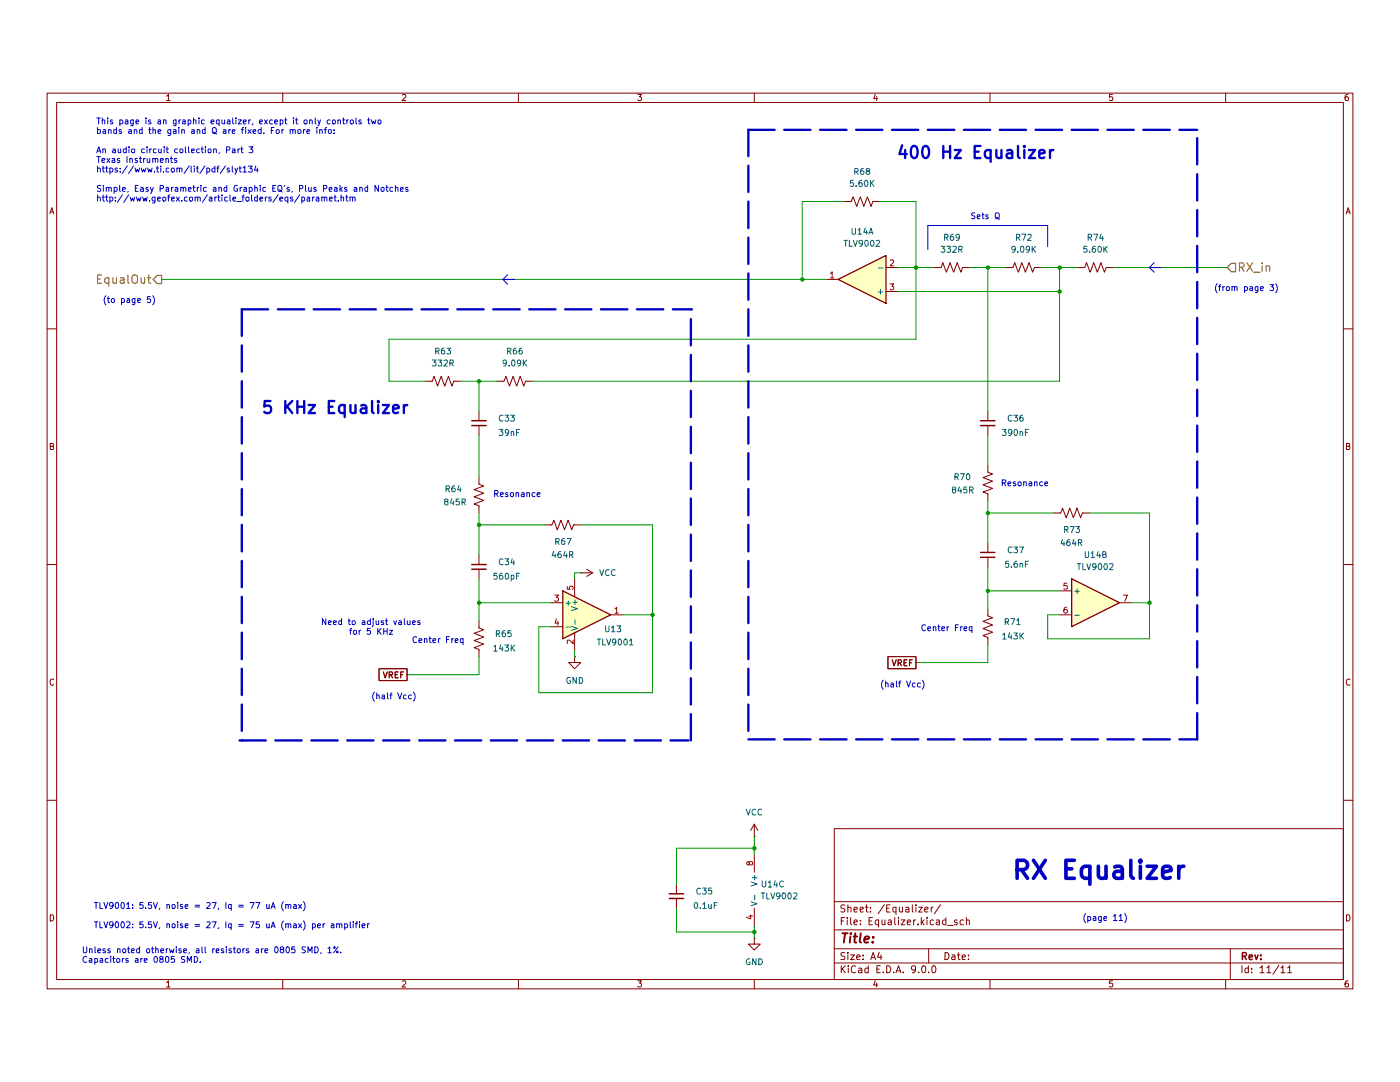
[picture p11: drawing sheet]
(kicad_sch
 (version 20250114)
 (generator "eeschema")
 (generator_version "9.0")
 (paper "A4")
 (lib_symbols
  (symbol "Amplifier_Operational:LM358"
   (pin_names
    (offset 0.127)) (exclude_from_sim no) (in_bom yes) (on_board yes)
   (property "Reference" "U" (at 0 5.08 0) (effects (font (size 1.27 1.27)) (justify left)))
   (property "Value" "LM358" (at 0 -5.08 0) (effects (font (size 1.27 1.27)) (justify left)))
   (property "Footprint" "" (at 0 0 0) (effects (font (size 1.27 1.27)) (hide yes)))
   (property "Datasheet" "http://www.ti.com/lit/ds/symlink/lm2904-n.pdf" (at 0 0 0) (effects (font (size 1.27 1.27)) (hide yes)))
   (property "Description" "Low-Power, Dual Operational Amplifiers, DIP-8/SOIC-8/TO-99-8" (at 0 0 0) (effects (font (size 1.27 1.27)) (hide yes)))
   (property "ki_locked" "" (at 0 0 0) (effects (font (size 1.27 1.27))))
   (symbol "LM358_1_1"
    (polyline (pts (xy -5.08 5.08) (xy 5.08 0) (xy -5.08 -5.08) (xy -5.08 5.08)) (stroke (width 0.254) (type default)) (fill (type background)))
    (pin input line (at -7.62 2.54 0) (length 2.54) (name "+" (effects (font (size 1.27 1.27)))) (number "3" (effects (font (size 1.27 1.27)))))
    (pin input line (at -7.62 -2.54 0) (length 2.54) (name "-" (effects (font (size 1.27 1.27)))) (number "2" (effects (font (size 1.27 1.27)))))
    (pin output line (at 7.62 0 180) (length 2.54) (name "~" (effects (font (size 1.27 1.27)))) (number "1" (effects (font (size 1.27 1.27))))))
   (symbol "LM358_2_1"
    (polyline (pts (xy -5.08 5.08) (xy 5.08 0) (xy -5.08 -5.08) (xy -5.08 5.08)) (stroke (width 0.254) (type default)) (fill (type background)))
    (pin input line (at -7.62 2.54 0) (length 2.54) (name "+" (effects (font (size 1.27 1.27)))) (number "5" (effects (font (size 1.27 1.27)))))
    (pin input line (at -7.62 -2.54 0) (length 2.54) (name "-" (effects (font (size 1.27 1.27)))) (number "6" (effects (font (size 1.27 1.27)))))
    (pin output line (at 7.62 0 180) (length 2.54) (name "~" (effects (font (size 1.27 1.27)))) (number "7" (effects (font (size 1.27 1.27))))))
   (symbol "LM358_3_1"
    (pin power_in line (at -2.54 7.62 270) (length 3.81) (name "V+" (effects (font (size 1.27 1.27)))) (number "8" (effects (font (size 1.27 1.27)))))
    (pin power_in line (at -2.54 -7.62 90) (length 3.81) (name "V-" (effects (font (size 1.27 1.27)))) (number "4" (effects (font (size 1.27 1.27))))))
   (embedded_fonts no))
  (symbol "Amplifier_Operational:TLV9001IDCK"
   (pin_names
    (offset 0.127)) (exclude_from_sim no) (in_bom yes) (on_board yes)
   (property "Reference" "U8" (at 8.128 -3.048 0) (effects (font (size 1.27 1.27))))
   (property "Value" "TLV9001IDBV" (at 8.636 -5.842 0) (effects (font (size 1.27 1.27))))
   (property "Footprint" "Package_TO_SOT_SMD:SOT-23-5_HandSoldering" (at 5.08 0 0) (effects (font (size 1.27 1.27)) (hide yes)))
   (property "Datasheet" "https://www.ti.com/lit/ds/symlink/tlv9001.pdf" (at 0 0 0) (effects (font (size 1.27 1.27)) (hide yes)))
   (property "Description" "Low-power, Rail-to-Rail, 1MHz Operational Amplifier, SOT-353" (at 0 0 0) (effects (font (size 1.27 1.27)) (hide yes)))
   (symbol "TLV9001IDCK_0_1"
    (polyline (pts (xy -2.54 5.08) (xy -2.54 -5.08) (xy 7.62 0) (xy -2.54 5.08)) (stroke (width 0.254) (type default)) (fill (type background))))
   (symbol "TLV9001IDCK_1_1"
    (pin input line (at -5.08 2.54 0) (length 2.54) (name "+" (effects (font (size 1.27 1.27)))) (number "3" (effects (font (size 1.27 1.27)))))
    (pin input line (at -5.08 -2.54 0) (length 2.54) (name "-" (effects (font (size 1.27 1.27)))) (number "4" (effects (font (size 1.27 1.27)))))
    (pin power_in line (at 0 7.62 270) (length 3.81) (name "V+" (effects (font (size 1.27 1.27)))) (number "5" (effects (font (size 1.27 1.27)))))
    (pin power_in line (at 0 -7.62 90) (length 3.81) (name "V-" (effects (font (size 1.27 1.27)))) (number "2" (effects (font (size 1.27 1.27)))))
    (pin output line (at 10.16 0 180) (length 2.54) (name "~" (effects (font (size 1.27 1.27)))) (number "1" (effects (font (size 1.27 1.27))))))
   (embedded_fonts no))
  (symbol "Device:C_Small"
   (pin_numbers (hide yes))
   (pin_names
    (offset 0.254) (hide yes)) (exclude_from_sim no) (in_bom yes) (on_board yes)
   (property "Reference" "C" (at 0.254 1.778 0) (effects (font (size 1.27 1.27)) (justify left)))
   (property "Value" "C_Small" (at 0.254 -2.032 0) (effects (font (size 1.27 1.27)) (justify left)))
   (property "Footprint" "" (at 0 0 0) (effects (font (size 1.27 1.27)) (hide yes)))
   (property "Datasheet" "~" (at 0 0 0) (effects (font (size 1.27 1.27)) (hide yes)))
   (property "Description" "Unpolarized capacitor, small symbol" (at 0 0 0) (effects (font (size 1.27 1.27)) (hide yes)))
   (symbol "C_Small_0_1"
    (polyline (pts (xy -1.524 0.508) (xy 1.524 0.508)) (stroke (width 0.3048) (type default)) (fill (type none)))
    (polyline (pts (xy -1.524 -0.508) (xy 1.524 -0.508)) (stroke (width 0.3302) (type default)) (fill (type none))))
   (symbol "C_Small_1_1"
    (pin passive line (at 0 2.54 270) (length 2.032) (name "~" (effects (font (size 1.27 1.27)))) (number "1" (effects (font (size 1.27 1.27)))))
    (pin passive line (at 0 -2.54 90) (length 2.032) (name "~" (effects (font (size 1.27 1.27)))) (number "2" (effects (font (size 1.27 1.27))))))
   (embedded_fonts no))
  (symbol "Device:R_US"
   (pin_numbers (hide yes))
   (pin_names
    (offset 0)) (exclude_from_sim no) (in_bom yes) (on_board yes)
   (property "Reference" "R" (at 2.54 0 90) (effects (font (size 1.27 1.27))))
   (property "Value" "R_US" (at -2.54 0 90) (effects (font (size 1.27 1.27))))
   (property "Footprint" "" (at 1.016 -0.254 90) (effects (font (size 1.27 1.27)) (hide yes)))
   (property "Datasheet" "~" (at 0 0 0) (effects (font (size 1.27 1.27)) (hide yes)))
   (property "Description" "Resistor, US symbol" (at 0 0 0) (effects (font (size 1.27 1.27)) (hide yes)))
   (symbol "R_US_0_1"
    (polyline (pts (xy 0 2.286) (xy 0 2.54)) (stroke (width 0) (type default)) (fill (type none)))
    (polyline (pts (xy 0 2.286) (xy 1.016 1.905) (xy 0 1.524) (xy -1.016 1.143) (xy 0 0.762)) (stroke (width 0) (type default)) (fill (type none)))
    (polyline (pts (xy 0 0.762) (xy 1.016 0.381) (xy 0 0) (xy -1.016 -0.381) (xy 0 -0.762)) (stroke (width 0) (type default)) (fill (type none)))
    (polyline (pts (xy 0 -0.762) (xy 1.016 -1.143) (xy 0 -1.524) (xy -1.016 -1.905) (xy 0 -2.286)) (stroke (width 0) (type default)) (fill (type none)))
    (polyline (pts (xy 0 -2.286) (xy 0 -2.54)) (stroke (width 0) (type default)) (fill (type none))))
   (symbol "R_US_1_1"
    (pin passive line (at 0 3.81 270) (length 1.27) (name "~" (effects (font (size 1.27 1.27)))) (number "1" (effects (font (size 1.27 1.27)))))
    (pin passive line (at 0 -3.81 90) (length 1.27) (name "~" (effects (font (size 1.27 1.27)))) (number "2" (effects (font (size 1.27 1.27))))))
   (embedded_fonts no))
  (symbol "GND_1"
   (power)
   (pin_numbers (hide yes))
   (pin_names
    (offset 0) (hide yes)) (exclude_from_sim no) (in_bom yes) (on_board yes)
   (property "Reference" "#PWR" (at 0 -6.35 0) (effects (font (size 1.27 1.27)) (hide yes)))
   (property "Value" "GND" (at 0 -3.81 0) (effects (font (size 1.27 1.27))))
   (property "Footprint" "" (at 0 0 0) (effects (font (size 1.27 1.27)) (hide yes)))
   (property "Datasheet" "" (at 0 0 0) (effects (font (size 1.27 1.27)) (hide yes)))
   (property "Description" "Power symbol creates a global label with name \"GND\" , ground" (at 0 0 0) (effects (font (size 1.27 1.27)) (hide yes)))
   (symbol "GND_1_0_1"
    (polyline (pts (xy 0 0) (xy 0 -1.27) (xy 1.27 -1.27) (xy 0 -2.54) (xy -1.27 -1.27) (xy 0 -1.27)) (stroke (width 0) (type default)) (fill (type none))))
   (symbol "GND_1_1_1"
    (pin power_in line (at 0 0 270) (length 0) (name "~" (effects (font (size 1.27 1.27)))) (number "1" (effects (font (size 1.27 1.27))))))
   (embedded_fonts no))
  (symbol "VCC_1"
   (power)
   (pin_numbers (hide yes))
   (pin_names
    (offset 0) (hide yes)) (exclude_from_sim no) (in_bom yes) (on_board yes)
   (property "Reference" "#PWR" (at 0 -3.81 0) (effects (font (size 1.27 1.27)) (hide yes)))
   (property "Value" "VCC" (at 0 3.556 0) (effects (font (size 1.27 1.27))))
   (property "Footprint" "" (at 0 0 0) (effects (font (size 1.27 1.27)) (hide yes)))
   (property "Datasheet" "" (at 0 0 0) (effects (font (size 1.27 1.27)) (hide yes)))
   (property "Description" "Power symbol creates a global label with name \"VCC\"" (at 0 0 0) (effects (font (size 1.27 1.27)) (hide yes)))
   (symbol "VCC_1_0_1"
    (polyline (pts (xy -0.762 1.27) (xy 0 2.54)) (stroke (width 0) (type default)) (fill (type none)))
    (polyline (pts (xy 0 2.54) (xy 0.762 1.27)) (stroke (width 0) (type default)) (fill (type none)))
    (polyline (pts (xy 0 0) (xy 0 2.54)) (stroke (width 0) (type default)) (fill (type none))))
   (symbol "VCC_1_1_1"
    (pin power_in line (at 0 0 90) (length 0) (name "~" (effects (font (size 1.27 1.27)))) (number "1" (effects (font (size 1.27 1.27))))))
   (embedded_fonts no))
  (symbol "power:GND"
   (power)
   (pin_numbers (hide yes))
   (pin_names
    (offset 0) (hide yes)) (exclude_from_sim no) (in_bom yes) (on_board yes)
   (property "Reference" "#PWR" (at 0 -6.35 0) (effects (font (size 1.27 1.27)) (hide yes)))
   (property "Value" "GND" (at 0 -3.81 0) (effects (font (size 1.27 1.27))))
   (property "Footprint" "" (at 0 0 0) (effects (font (size 1.27 1.27)) (hide yes)))
   (property "Datasheet" "" (at 0 0 0) (effects (font (size 1.27 1.27)) (hide yes)))
   (property "Description" "Power symbol creates a global label with name \"GND\" , ground" (at 0 0 0) (effects (font (size 1.27 1.27)) (hide yes)))
   (symbol "GND_0_1"
    (polyline (pts (xy 0 0) (xy 0 -1.27) (xy 1.27 -1.27) (xy 0 -2.54) (xy -1.27 -1.27) (xy 0 -1.27)) (stroke (width 0) (type default)) (fill (type none))))
   (symbol "GND_1_1"
    (pin power_in line (at 0 0 270) (length 0) (name "~" (effects (font (size 1.27 1.27)))) (number "1" (effects (font (size 1.27 1.27))))))
   (embedded_fonts no)))
 (text "RX Equalizer"
  (exclude_from_sim no)
  (at 214.376 177.292 0)
  (effects (font (size 3.81 3.81)
    (bold yes)) (justify left bottom)))
 (text "Need to adjust values\nfor 5 KHz"
  (exclude_from_sim no)
  (at 78.74 123.444 0)
  (effects (font (size 1.27 1.27))))
 (text "(to page 5)"
  (exclude_from_sim no)
  (at 27.432 54.102 0)
  (effects (font (size 1.27 1.27))))
 (text "Resonance"
  (exclude_from_sim no)
  (at 109.728 95.25 0)
  (effects (font (size 1.27 1.27))))
 (text "(page 11)"
  (exclude_from_sim no)
  (at 234.442 185.166 0)
  (effects (font (size 1.27 1.27))))
 (text "Center Freq"
  (exclude_from_sim no)
  (at 92.964 126.238 0)
  (effects (font (size 1.27 1.27))))
 (text "5 KHz Equalizer"
  (exclude_from_sim no)
  (at 71.12 76.962 0)
  (effects (font (size 2.54 2.54) (thickness 0.508)
    (bold yes))))
 (text "Center Freq"
  (exclude_from_sim no)
  (at 200.914 123.698 0)
  (effects (font (size 1.27 1.27))))
 (text "(half Vcc)"
  (exclude_from_sim no)
  (at 191.516 135.636 0)
  (effects (font (size 1.27 1.27))))
 (text "400 Hz Equalizer"
  (exclude_from_sim no)
  (at 207.01 22.86 0)
  (effects (font (size 2.54 2.54) (thickness 0.508)
    (bold yes))))
 (text "(from page 3)"
  (exclude_from_sim no)
  (at 264.414 51.562 0)
  (effects (font (size 1.27 1.27))))
 (text "(half Vcc)"
  (exclude_from_sim no)
  (at 83.566 138.176 0)
  (effects (font (size 1.27 1.27))))
 (text "TLV9001: 5.5V, noise = 27, Iq = 77 uA (max)\n\nTLV9002: 5.5V, noise = 27, Iq = 75 uA (max) per amplifier"
  (exclude_from_sim no)
  (at 19.812 187.452 0)
  (effects (font (size 1.27 1.27)) (justify left bottom)))
 (text "This page is an graphic equalizer, except it only controls two\nbands and the gain and Q are fixed. For more info:\n\nAn audio circuit collection, Part 3\nTexas Instruments\nhttps://www.ti.com/lit/pdf/slyt134\n\nSimple, Easy Parametric and Graphic EQ's, Plus Peaks and Notches\nhttp://www.geofex.com/article_folders/eqs/paramet.htm"
  (exclude_from_sim no)
  (at 20.32 24.384 0)
  (effects (font (size 1.27 1.27)) (justify left)))
 (text "Unless noted otherwise, all resistors are 0805 SMD, 1%.\nCapacitors are 0805 SMD."
  (exclude_from_sim no)
  (at 17.272 193.04 0)
  (effects (font (size 1.27 1.27)) (justify left)))
 (text "Sets Q"
  (exclude_from_sim no)
  (at 209.042 36.322 0)
  (effects (font (size 1.27 1.27))))
 (text "Resonance"
  (exclude_from_sim no)
  (at 217.424 92.964 0)
  (effects (font (size 1.27 1.27))))
 (junction
  (at 209.55 115.57)
  (diameter 0)
  (color 0 0 0 0))
 (junction
  (at 101.6 118.11)
  (diameter 0)
  (color 0 0 0 0))
 (junction
  (at 101.6 71.12)
  (diameter 0)
  (color 0 0 0 0))
 (junction
  (at 224.79 52.07)
  (diameter 0)
  (color 0 0 0 0))
 (junction
  (at 160.02 170.18)
  (diameter 0)
  (color 0 0 0 0))
 (junction
  (at 138.43 120.65)
  (diameter 0)
  (color 0 0 0 0))
 (junction
  (at 224.79 46.99)
  (diameter 0)
  (color 0 0 0 0))
 (junction
  (at 160.02 187.96)
  (diameter 0)
  (color 0 0 0 0))
 (junction
  (at 101.6 101.6)
  (diameter 0)
  (color 0 0 0 0))
 (junction
  (at 243.84 118.11)
  (diameter 0)
  (color 0 0 0 0))
 (junction
  (at 194.31 46.99)
  (diameter 0)
  (color 0 0 0 0))
 (junction
  (at 209.55 99.06)
  (diameter 0)
  (color 0 0 0 0))
 (junction
  (at 209.55 46.99)
  (diameter 0)
  (color 0 0 0 0))
 (junction
  (at 170.18 49.53)
  (diameter 0)
  (color 0 0 0 0))
 (wire
  (pts (xy 209.55 115.57) (xy 209.55 110.49))
  (stroke (width 0) (type default)))
 (wire
  (pts (xy 209.55 46.99) (xy 209.55 77.47))
  (stroke (width 0) (type default)))
 (polyline
  (pts (xy 196.85 38.1) (xy 222.25 38.1))
  (stroke (width 0) (type default)))
 (wire
  (pts (xy 34.29 49.53) (xy 170.18 49.53))
  (stroke (width 0) (type default)))
 (wire
  (pts (xy 82.55 71.12) (xy 82.55 62.23))
  (stroke (width 0) (type default)))
 (wire
  (pts (xy 113.03 71.12) (xy 224.79 71.12))
  (stroke (width 0) (type default)))
 (polyline
  (pts (xy 158.75 17.78) (xy 254 17.78))
  (stroke (width 0.508) (type dash)))
 (polyline
  (pts (xy 51.308 55.88) (xy 146.558 55.88))
  (stroke (width 0.508) (type dash)))
 (polyline
  (pts (xy 51.308 55.88) (xy 51.308 147.32))
  (stroke (width 0.508) (type dash)))
 (polyline
  (pts (xy 244.856 45.974) (xy 243.84 46.99))
  (stroke (width 0) (type default)))
 (wire
  (pts (xy 224.79 115.57) (xy 209.55 115.57))
  (stroke (width 0) (type default)))
 (wire
  (pts (xy 209.55 46.99) (xy 213.36 46.99))
  (stroke (width 0) (type default)))
 (wire
  (pts (xy 209.55 82.55) (xy 209.55 88.9))
  (stroke (width 0) (type default)))
 (polyline
  (pts (xy 107.696 48.514) (xy 106.68 49.53))
  (stroke (width 0) (type default)))
 (wire
  (pts (xy 194.31 46.99) (xy 194.31 62.23))
  (stroke (width 0) (type default)))
 (wire
  (pts (xy 143.51 187.96) (xy 160.02 187.96))
  (stroke (width 0) (type default)))
 (polyline
  (pts (xy 158.75 147.066) (xy 254 147.066))
  (stroke (width 0.508) (type dash)))
 (wire
  (pts (xy 209.55 99.06) (xy 209.55 105.41))
  (stroke (width 0) (type default)))
 (wire
  (pts (xy 101.6 118.11) (xy 101.6 113.03))
  (stroke (width 0) (type default)))
 (wire
  (pts (xy 138.43 101.6) (xy 138.43 120.65))
  (stroke (width 0) (type default)))
 (wire
  (pts (xy 101.6 129.54) (xy 101.6 133.35))
  (stroke (width 0) (type default)))
 (wire
  (pts (xy 116.84 118.11) (xy 101.6 118.11))
  (stroke (width 0) (type default)))
 (polyline
  (pts (xy 222.25 38.1) (xy 222.25 42.545))
  (stroke (width 0) (type default)))
 (wire
  (pts (xy 121.92 111.76) (xy 121.92 113.03))
  (stroke (width 0) (type default)))
 (wire
  (pts (xy 170.18 49.53) (xy 170.18 33.02))
  (stroke (width 0) (type default)))
 (wire
  (pts (xy 170.18 33.02) (xy 179.07 33.02))
  (stroke (width 0) (type default)))
 (wire
  (pts (xy 194.31 33.02) (xy 194.31 46.99))
  (stroke (width 0) (type default)))
 (polyline
  (pts (xy 244.856 48.006) (xy 243.84 46.99))
  (stroke (width 0) (type default)))
 (wire
  (pts (xy 224.79 46.99) (xy 228.6 46.99))
  (stroke (width 0) (type default)))
 (wire
  (pts (xy 205.74 46.99) (xy 209.55 46.99))
  (stroke (width 0) (type default)))
 (wire
  (pts (xy 224.79 52.07) (xy 224.79 71.12))
  (stroke (width 0) (type default)))
 (wire
  (pts (xy 132.08 120.65) (xy 138.43 120.65))
  (stroke (width 0) (type default)))
 (wire
  (pts (xy 160.02 186.69) (xy 160.02 187.96))
  (stroke (width 0) (type default)))
 (wire
  (pts (xy 114.3 137.16) (xy 138.43 137.16))
  (stroke (width 0) (type default)))
 (wire
  (pts (xy 123.19 111.76) (xy 121.92 111.76))
  (stroke (width 0) (type default)))
 (wire
  (pts (xy 123.19 101.6) (xy 138.43 101.6))
  (stroke (width 0) (type default)))
 (wire
  (pts (xy 186.69 33.02) (xy 194.31 33.02))
  (stroke (width 0) (type default)))
 (wire
  (pts (xy 116.84 123.19) (xy 114.3 123.19))
  (stroke (width 0) (type default)))
 (wire
  (pts (xy 101.6 118.11) (xy 101.6 121.92))
  (stroke (width 0) (type default)))
 (wire
  (pts (xy 175.26 49.53) (xy 170.18 49.53))
  (stroke (width 0) (type default)))
 (wire
  (pts (xy 209.55 115.57) (xy 209.55 119.38))
  (stroke (width 0) (type default)))
 (wire
  (pts (xy 222.25 120.65) (xy 222.25 125.73))
  (stroke (width 0) (type default)))
 (polyline
  (pts (xy 107.696 50.546) (xy 106.68 49.53))
  (stroke (width 0) (type default)))
 (wire
  (pts (xy 143.51 182.88) (xy 143.51 187.96))
  (stroke (width 0) (type default)))
 (polyline
  (pts (xy 196.85 43.18) (xy 196.85 38.1))
  (stroke (width 0) (type default)))
 (polyline
  (pts (xy 146.558 147.32) (xy 146.558 55.88))
  (stroke (width 0.508) (type dash)))
 (polyline
  (pts (xy 246.38 46.99) (xy 243.84 46.99))
  (stroke (width 0) (type default)))
 (wire
  (pts (xy 82.55 71.12) (xy 90.17 71.12))
  (stroke (width 0) (type default)))
 (wire
  (pts (xy 101.6 101.6) (xy 101.6 107.95))
  (stroke (width 0) (type default)))
 (wire
  (pts (xy 209.55 99.06) (xy 223.52 99.06))
  (stroke (width 0) (type default)))
 (wire
  (pts (xy 243.84 99.06) (xy 243.84 118.11))
  (stroke (width 0) (type default)))
 (wire
  (pts (xy 138.43 120.65) (xy 138.43 137.16))
  (stroke (width 0) (type default)))
 (wire
  (pts (xy 194.31 46.99) (xy 198.12 46.99))
  (stroke (width 0) (type default)))
 (wire
  (pts (xy 194.31 130.81) (xy 209.55 130.81))
  (stroke (width 0) (type default)))
 (wire
  (pts (xy 160.02 170.18) (xy 160.02 171.45))
  (stroke (width 0) (type default)))
 (wire
  (pts (xy 224.79 52.07) (xy 224.79 46.99))
  (stroke (width 0) (type default)))
 (wire
  (pts (xy 101.6 99.06) (xy 101.6 101.6))
  (stroke (width 0) (type default)))
 (wire
  (pts (xy 121.92 128.27) (xy 121.92 129.54))
  (stroke (width 0) (type default)))
 (wire
  (pts (xy 209.55 127) (xy 209.55 130.81))
  (stroke (width 0) (type default)))
 (wire
  (pts (xy 160.02 187.96) (xy 160.02 189.23))
  (stroke (width 0) (type default)))
 (wire
  (pts (xy 143.51 177.8) (xy 143.51 170.18))
  (stroke (width 0) (type default)))
 (polyline
  (pts (xy 254 147.066) (xy 254 17.78))
  (stroke (width 0.508) (type dash)))
 (wire
  (pts (xy 243.84 125.73) (xy 243.84 118.11))
  (stroke (width 0) (type default)))
 (wire
  (pts (xy 224.79 120.65) (xy 222.25 120.65))
  (stroke (width 0) (type default)))
 (wire
  (pts (xy 101.6 71.12) (xy 105.41 71.12))
  (stroke (width 0) (type default)))
 (polyline
  (pts (xy 109.22 49.53) (xy 106.68 49.53))
  (stroke (width 0) (type default)))
 (polyline
  (pts (xy 158.75 17.78) (xy 158.75 147.066))
  (stroke (width 0.508) (type dash)))
 (wire
  (pts (xy 222.25 125.73) (xy 243.84 125.73))
  (stroke (width 0) (type default)))
 (wire
  (pts (xy 243.84 118.11) (xy 240.03 118.11))
  (stroke (width 0) (type default)))
 (wire
  (pts (xy 209.55 96.52) (xy 209.55 99.06))
  (stroke (width 0) (type default)))
 (wire
  (pts (xy 143.51 170.18) (xy 160.02 170.18))
  (stroke (width 0) (type default)))
 (wire
  (pts (xy 231.14 99.06) (xy 243.84 99.06))
  (stroke (width 0) (type default)))
 (wire
  (pts (xy 101.6 82.55) (xy 101.6 91.44))
  (stroke (width 0) (type default)))
 (wire
  (pts (xy 101.6 101.6) (xy 115.57 101.6))
  (stroke (width 0) (type default)))
 (wire
  (pts (xy 101.6 71.12) (xy 101.6 77.47))
  (stroke (width 0) (type default)))
 (wire
  (pts (xy 160.02 167.64) (xy 160.02 170.18))
  (stroke (width 0) (type default)))
 (wire
  (pts (xy 190.5 46.99) (xy 194.31 46.99))
  (stroke (width 0) (type default)))
 (wire
  (pts (xy 82.55 62.23) (xy 194.31 62.23))
  (stroke (width 0) (type default)))
 (wire
  (pts (xy 97.79 71.12) (xy 101.6 71.12))
  (stroke (width 0) (type default)))
 (wire
  (pts (xy 114.3 123.19) (xy 114.3 137.16))
  (stroke (width 0) (type default)))
 (wire
  (pts (xy 86.36 133.35) (xy 101.6 133.35))
  (stroke (width 0) (type default)))
 (polyline
  (pts (xy 50.8 147.32) (xy 146.05 147.32))
  (stroke (width 0.508) (type dash)))
 (wire
  (pts (xy 190.5 52.07) (xy 224.79 52.07))
  (stroke (width 0) (type default)))
 (wire
  (pts (xy 220.98 46.99) (xy 224.79 46.99))
  (stroke (width 0) (type default)))
 (wire
  (pts (xy 236.22 46.99) (xy 260.35 46.99))
  (stroke (width 0) (type default)))
 (global_label "VREF"
  (shape passive)
  (at 194.31 130.81 180)
  (fields_autoplaced yes)
  (effects (font (size 1.27 1.27)) (justify right))
  (property "Intersheetrefs" "${INTERSHEET_REFS}" (at 187.8399 130.81 0) (effects (font (size 1.27 1.27)) (justify right) (hide yes))))
 (global_label "VREF"
  (shape passive)
  (at 86.36 133.35 180)
  (fields_autoplaced yes)
  (effects (font (size 1.27 1.27)) (justify right))
  (property "Intersheetrefs" "${INTERSHEET_REFS}" (at 79.8899 133.35 0) (effects (font (size 1.27 1.27)) (justify right) (hide yes))))
 (hierarchical_label "EqualOut"
  (shape output)
  (at 34.29 49.53 180)
  (effects (font (size 1.778 1.778)) (justify right)))
 (hierarchical_label "RX_in"
  (shape input)
  (at 260.35 46.99 0)
  (effects (font (size 1.778 1.778)) (justify left)))
 (symbol
  (lib_id "Device:C_Small")
  (at 209.55 80.01 180)
  (unit 1)
  (exclude_from_sim no)
  (in_bom yes)
  (on_board yes)
  (dnp no)
  (property "Reference" "C36" (at 217.424 78.994 0) (effects (font (size 1.27 1.27)) (justify left)))
  (property "Value" "390nF" (at 218.44 82.042 0) (effects (font (size 1.27 1.27)) (justify left)))
  (property "Footprint" "Capacitor_SMD:C_0805_2012Metric_Pad1.18x1.45mm_HandSolder" (at 209.55 80.01 0) (effects (font (size 1.27 1.27)) (hide yes)))
  (property "Datasheet" "~" (at 209.55 80.01 0) (effects (font (size 1.27 1.27)) (hide yes)))
  (property "Description" "" (at 209.55 80.01 0) (effects (font (size 1.27 1.27)) (hide yes)))
  (property "Sim.Type" "" (at 209.55 80.01 0) (effects (font (size 1.27 1.27))))
  (pin "1")
  (pin "2")
  (instances (project "Blackbird_v04" (path "" (reference "C36") (unit 1)))))
 (symbol
  (lib_id "Device:C_Small")
  (at 209.55 107.95 180)
  (unit 1)
  (exclude_from_sim no)
  (in_bom yes)
  (on_board yes)
  (dnp no)
  (property "Reference" "C37" (at 217.424 106.934 0) (effects (font (size 1.27 1.27)) (justify left)))
  (property "Value" "5.6nF" (at 218.44 109.982 0) (effects (font (size 1.27 1.27)) (justify left)))
  (property "Footprint" "Capacitor_SMD:C_0805_2012Metric_Pad1.18x1.45mm_HandSolder" (at 209.55 107.95 0) (effects (font (size 1.27 1.27)) (hide yes)))
  (property "Datasheet" "~" (at 209.55 107.95 0) (effects (font (size 1.27 1.27)) (hide yes)))
  (property "Description" "" (at 209.55 107.95 0) (effects (font (size 1.27 1.27)) (hide yes)))
  (property "Sim.Type" "" (at 209.55 107.95 0) (effects (font (size 1.27 1.27))))
  (pin "1")
  (pin "2")
  (instances (project "Blackbird_v04" (path "" (reference "C37") (unit 1)))))
 (symbol
  (lib_id "Amplifier_Operational:LM358")
  (at 182.88 49.53 180)
  (unit 1)
  (exclude_from_sim no)
  (in_bom yes)
  (on_board yes)
  (dnp no)
  (fields_autoplaced yes)
  (property "Reference" "U14" (at 182.88 39.37 0) (effects (font (size 1.27 1.27))))
  (property "Value" "TLV9002" (at 182.88 41.91 0) (effects (font (size 1.27 1.27))))
  (property "Footprint" "Package_SO:SOIC-8_3.9x4.9mm_P1.27mm" (at 182.88 49.53 0) (effects (font (size 1.27 1.27)) (hide yes)))
  (property "Datasheet" "http://www.ti.com/lit/ds/symlink/lm2904-n.pdf" (at 182.88 49.53 0) (effects (font (size 1.27 1.27)) (hide yes)))
  (property "Description" "Low-Power, Dual Operational Amplifiers, DIP-8/SOIC-8/TO-99-8" (at 182.88 49.53 0) (effects (font (size 1.27 1.27)) (hide yes)))
  (property "Sim.Type" "" (at 182.88 49.53 0) (effects (font (size 1.27 1.27))))
  (pin "8")
  (pin "3")
  (pin "2")
  (pin "5")
  (pin "6")
  (pin "7")
  (pin "1")
  (pin "4")
  (instances (project "" (path "" (reference "U4") (unit 1)) (path "" (reference "U14") (unit 1)))))
 (symbol
  (lib_id "Device:C_Small")
  (at 101.6 110.49 180)
  (unit 1)
  (exclude_from_sim no)
  (in_bom yes)
  (on_board yes)
  (dnp no)
  (property "Reference" "C34" (at 109.474 109.474 0) (effects (font (size 1.27 1.27)) (justify left)))
  (property "Value" "560pF" (at 110.49 112.522 0) (effects (font (size 1.27 1.27)) (justify left)))
  (property "Footprint" "Capacitor_SMD:C_0805_2012Metric_Pad1.18x1.45mm_HandSolder" (at 101.6 110.49 0) (effects (font (size 1.27 1.27)) (hide yes)))
  (property "Datasheet" "~" (at 101.6 110.49 0) (effects (font (size 1.27 1.27)) (hide yes)))
  (property "Description" "" (at 101.6 110.49 0) (effects (font (size 1.27 1.27)) (hide yes)))
  (property "Sim.Type" "" (at 101.6 110.49 0) (effects (font (size 1.27 1.27))))
  (pin "1")
  (pin "2")
  (instances (project "Blackbird_v04" (path "" (reference "C34") (unit 1)))))
 (symbol
  (lib_id "Amplifier_Operational:LM358")
  (at 232.41 118.11 0)
  (unit 2)
  (exclude_from_sim no)
  (in_bom yes)
  (on_board yes)
  (dnp no)
  (fields_autoplaced yes)
  (property "Reference" "U14" (at 232.41 107.95 0) (effects (font (size 1.27 1.27))))
  (property "Value" "TLV9002" (at 232.41 110.49 0) (effects (font (size 1.27 1.27))))
  (property "Footprint" "Package_SO:SOIC-8_3.9x4.9mm_P1.27mm" (at 232.41 118.11 0) (effects (font (size 1.27 1.27)) (hide yes)))
  (property "Datasheet" "http://www.ti.com/lit/ds/symlink/lm2904-n.pdf" (at 232.41 118.11 0) (effects (font (size 1.27 1.27)) (hide yes)))
  (property "Description" "Low-Power, Dual Operational Amplifiers, DIP-8/SOIC-8/TO-99-8" (at 232.41 118.11 0) (effects (font (size 1.27 1.27)) (hide yes)))
  (property "Sim.Type" "" (at 232.41 118.11 0) (effects (font (size 1.27 1.27))))
  (pin "8")
  (pin "3")
  (pin "2")
  (pin "5")
  (pin "6")
  (pin "7")
  (pin "1")
  (pin "4")
  (instances (project "" (path "" (reference "U4") (unit 2)) (path "" (reference "U14") (unit 2)))))
 (symbol
  (lib_id "Device:R_US")
  (at 182.88 33.02 270)
  (unit 1)
  (exclude_from_sim no)
  (in_bom yes)
  (on_board yes)
  (dnp no)
  (fields_autoplaced yes)
  (property "Reference" "R68" (at 182.88 26.67 90) (effects (font (size 1.27 1.27))))
  (property "Value" "5.60K" (at 182.88 29.21 90) (effects (font (size 1.27 1.27))))
  (property "Footprint" "Resistor_SMD:R_0805_2012Metric_Pad1.20x1.40mm_HandSolder" (at 182.626 34.036 90) (effects (font (size 1.27 1.27)) (hide yes)))
  (property "Datasheet" "~" (at 182.88 33.02 0) (effects (font (size 1.27 1.27)) (hide yes)))
  (property "Description" "Resistor, US symbol" (at 182.88 33.02 0) (effects (font (size 1.27 1.27)) (hide yes)))
  (property "Sim.Type" "" (at 182.88 33.02 0) (effects (font (size 1.27 1.27))))
  (pin "1")
  (pin "2")
  (instances (project "Blackbird_v04" (path "" (reference "R68") (unit 1)))))
 (symbol
  (lib_id "Device:R_US")
  (at 93.98 71.12 270)
  (unit 1)
  (exclude_from_sim no)
  (in_bom yes)
  (on_board yes)
  (dnp no)
  (fields_autoplaced yes)
  (property "Reference" "R63" (at 93.98 64.77 90) (effects (font (size 1.27 1.27))))
  (property "Value" "332R" (at 93.98 67.31 90) (effects (font (size 1.27 1.27))))
  (property "Footprint" "Resistor_SMD:R_0805_2012Metric_Pad1.20x1.40mm_HandSolder" (at 93.726 72.136 90) (effects (font (size 1.27 1.27)) (hide yes)))
  (property "Datasheet" "~" (at 93.98 71.12 0) (effects (font (size 1.27 1.27)) (hide yes)))
  (property "Description" "Resistor, US symbol" (at 93.98 71.12 0) (effects (font (size 1.27 1.27)) (hide yes)))
  (property "Sim.Type" "" (at 93.98 71.12 0) (effects (font (size 1.27 1.27))))
  (pin "1")
  (pin "2")
  (instances (project "Blackbird_v04" (path "" (reference "R63") (unit 1)))))
 (symbol
  (lib_name "VCC_1")
  (lib_id "power:VCC")
  (at 123.19 111.76 270)
  (unit 1)
  (exclude_from_sim no)
  (in_bom yes)
  (on_board yes)
  (dnp no)
  (fields_autoplaced yes)
  (property "Reference" "#PWR073" (at 119.38 111.76 0) (effects (font (size 1.27 1.27)) (hide yes)))
  (property "Value" "VCC" (at 127 111.7599 90) (effects (font (size 1.27 1.27)) (justify left)))
  (property "Footprint" "" (at 123.19 111.76 0) (effects (font (size 1.27 1.27)) (hide yes)))
  (property "Datasheet" "" (at 123.19 111.76 0) (effects (font (size 1.27 1.27)) (hide yes)))
  (property "Description" "Power symbol creates a global label with name \"VCC\"" (at 123.19 111.76 0) (effects (font (size 1.27 1.27)) (hide yes)))
  (pin "1")
  (instances (project "Blackbird_v04" (path "" (reference "#PWR073") (unit 1)))))
 (symbol
  (lib_id "power:GND")
  (at 121.92 129.54 0)
  (unit 1)
  (exclude_from_sim no)
  (in_bom yes)
  (on_board yes)
  (dnp no)
  (fields_autoplaced yes)
  (property "Reference" "#PWR072" (at 121.92 135.89 0) (effects (font (size 1.27 1.27)) (hide yes)))
  (property "Value" "GND" (at 121.92 134.62 0) (effects (font (size 1.27 1.27))))
  (property "Footprint" "" (at 121.92 129.54 0) (effects (font (size 1.27 1.27)) (hide yes)))
  (property "Datasheet" "" (at 121.92 129.54 0) (effects (font (size 1.27 1.27)) (hide yes)))
  (property "Description" "Power symbol creates a global label with name \"GND\" , ground" (at 121.92 129.54 0) (effects (font (size 1.27 1.27)) (hide yes)))
  (pin "1")
  (instances (project "Blackbird_v04" (path "" (reference "#PWR072") (unit 1)))))
 (symbol
  (lib_id "Device:R_US")
  (at 101.6 125.73 0)
  (unit 1)
  (exclude_from_sim no)
  (in_bom yes)
  (on_board yes)
  (dnp no)
  (property "Reference" "R65" (at 104.902 124.714 0) (effects (font (size 1.27 1.27)) (justify left)))
  (property "Value" "143K" (at 104.394 127.762 0) (effects (font (size 1.27 1.27)) (justify left)))
  (property "Footprint" "Resistor_SMD:R_0805_2012Metric_Pad1.20x1.40mm_HandSolder" (at 102.616 125.984 90) (effects (font (size 1.27 1.27)) (hide yes)))
  (property "Datasheet" "~" (at 101.6 125.73 0) (effects (font (size 1.27 1.27)) (hide yes)))
  (property "Description" "Resistor, US symbol" (at 101.6 125.73 0) (effects (font (size 1.27 1.27)) (hide yes)))
  (property "Sim.Type" "" (at 101.6 125.73 0) (effects (font (size 1.27 1.27))))
  (pin "1")
  (pin "2")
  (instances (project "Blackbird_v04" (path "" (reference "R65") (unit 1)))))
 (symbol
  (lib_id "Device:R_US")
  (at 201.93 46.99 270)
  (unit 1)
  (exclude_from_sim no)
  (in_bom yes)
  (on_board yes)
  (dnp no)
  (fields_autoplaced yes)
  (property "Reference" "R69" (at 201.93 40.64 90) (effects (font (size 1.27 1.27))))
  (property "Value" "332R" (at 201.93 43.18 90) (effects (font (size 1.27 1.27))))
  (property "Footprint" "Resistor_SMD:R_0805_2012Metric_Pad1.20x1.40mm_HandSolder" (at 201.676 48.006 90) (effects (font (size 1.27 1.27)) (hide yes)))
  (property "Datasheet" "~" (at 201.93 46.99 0) (effects (font (size 1.27 1.27)) (hide yes)))
  (property "Description" "Resistor, US symbol" (at 201.93 46.99 0) (effects (font (size 1.27 1.27)) (hide yes)))
  (property "Sim.Type" "" (at 201.93 46.99 0) (effects (font (size 1.27 1.27))))
  (pin "1")
  (pin "2")
  (instances (project "Blackbird_v04" (path "" (reference "R69") (unit 1)))))
 (symbol
  (lib_id "Device:C_Small")
  (at 143.51 180.34 180)
  (unit 1)
  (exclude_from_sim no)
  (in_bom yes)
  (on_board yes)
  (dnp no)
  (property "Reference" "C35" (at 151.384 179.324 0) (effects (font (size 1.27 1.27)) (justify left)))
  (property "Value" "0.1uF" (at 152.4 182.372 0) (effects (font (size 1.27 1.27)) (justify left)))
  (property "Footprint" "Capacitor_SMD:C_0805_2012Metric_Pad1.18x1.45mm_HandSolder" (at 143.51 180.34 0) (effects (font (size 1.27 1.27)) (hide yes)))
  (property "Datasheet" "~" (at 143.51 180.34 0) (effects (font (size 1.27 1.27)) (hide yes)))
  (property "Description" "" (at 143.51 180.34 0) (effects (font (size 1.27 1.27)) (hide yes)))
  (property "Sim.Type" "" (at 143.51 180.34 0) (effects (font (size 1.27 1.27))))
  (pin "1")
  (pin "2")
  (instances (project "Blackbird_v04" (path "" (reference "C35") (unit 1)))))
 (symbol
  (lib_id "Amplifier_Operational:LM358")
  (at 162.56 179.07 0)
  (unit 3)
  (exclude_from_sim no)
  (in_bom yes)
  (on_board yes)
  (dnp no)
  (fields_autoplaced yes)
  (property "Reference" "U14" (at 161.29 177.7999 0) (effects (font (size 1.27 1.27)) (justify left)))
  (property "Value" "TLV9002" (at 161.29 180.3399 0) (effects (font (size 1.27 1.27)) (justify left)))
  (property "Footprint" "Package_SO:SOIC-8_3.9x4.9mm_P1.27mm" (at 162.56 179.07 0) (effects (font (size 1.27 1.27)) (hide yes)))
  (property "Datasheet" "http://www.ti.com/lit/ds/symlink/lm2904-n.pdf" (at 162.56 179.07 0) (effects (font (size 1.27 1.27)) (hide yes)))
  (property "Description" "Low-Power, Dual Operational Amplifiers, DIP-8/SOIC-8/TO-99-8" (at 162.56 179.07 0) (effects (font (size 1.27 1.27)) (hide yes)))
  (property "Sim.Type" "" (at 162.56 179.07 0) (effects (font (size 1.27 1.27))))
  (pin "8")
  (pin "3")
  (pin "2")
  (pin "5")
  (pin "6")
  (pin "7")
  (pin "1")
  (pin "4")
  (instances (project "" (path "" (reference "U4") (unit 3)) (path "" (reference "U14") (unit 3)))))
 (symbol
  (lib_name "VCC_1")
  (lib_id "power:VCC")
  (at 160.02 167.64 0)
  (unit 1)
  (exclude_from_sim no)
  (in_bom yes)
  (on_board yes)
  (dnp no)
  (fields_autoplaced yes)
  (property "Reference" "#PWR074" (at 160.02 171.45 0) (effects (font (size 1.27 1.27)) (hide yes)))
  (property "Value" "VCC" (at 160.02 162.56 0) (effects (font (size 1.27 1.27))))
  (property "Footprint" "" (at 160.02 167.64 0) (effects (font (size 1.27 1.27)) (hide yes)))
  (property "Datasheet" "" (at 160.02 167.64 0) (effects (font (size 1.27 1.27)) (hide yes)))
  (property "Description" "Power symbol creates a global label with name \"VCC\"" (at 160.02 167.64 0) (effects (font (size 1.27 1.27)) (hide yes)))
  (pin "1")
  (instances (project "Blackbird_v04" (path "" (reference "#PWR074") (unit 1)))))
 (symbol
  (lib_id "Device:R_US")
  (at 209.55 92.71 0)
  (unit 1)
  (exclude_from_sim no)
  (in_bom yes)
  (on_board yes)
  (dnp no)
  (property "Reference" "R70" (at 202.184 91.44 0) (effects (font (size 1.27 1.27)) (justify left)))
  (property "Value" "845R" (at 201.676 94.234 0) (effects (font (size 1.27 1.27)) (justify left)))
  (property "Footprint" "Resistor_SMD:R_0805_2012Metric_Pad1.20x1.40mm_HandSolder" (at 210.566 92.964 90) (effects (font (size 1.27 1.27)) (hide yes)))
  (property "Datasheet" "~" (at 209.55 92.71 0) (effects (font (size 1.27 1.27)) (hide yes)))
  (property "Description" "Resistor, US symbol" (at 209.55 92.71 0) (effects (font (size 1.27 1.27)) (hide yes)))
  (property "Sim.Type" "" (at 209.55 92.71 0) (effects (font (size 1.27 1.27))))
  (pin "1")
  (pin "2")
  (instances (project "Blackbird_v04" (path "" (reference "R70") (unit 1)))))
 (symbol
  (lib_id "Device:R_US")
  (at 101.6 95.25 0)
  (unit 1)
  (exclude_from_sim no)
  (in_bom yes)
  (on_board yes)
  (dnp no)
  (property "Reference" "R64" (at 94.234 93.98 0) (effects (font (size 1.27 1.27)) (justify left)))
  (property "Value" "845R" (at 93.98 96.774 0) (effects (font (size 1.27 1.27)) (justify left)))
  (property "Footprint" "Resistor_SMD:R_0805_2012Metric_Pad1.20x1.40mm_HandSolder" (at 102.616 95.504 90) (effects (font (size 1.27 1.27)) (hide yes)))
  (property "Datasheet" "~" (at 101.6 95.25 0) (effects (font (size 1.27 1.27)) (hide yes)))
  (property "Description" "Resistor, US symbol" (at 101.6 95.25 0) (effects (font (size 1.27 1.27)) (hide yes)))
  (property "Sim.Type" "" (at 101.6 95.25 0) (effects (font (size 1.27 1.27))))
  (pin "1")
  (pin "2")
  (instances (project "Blackbird_v04" (path "" (reference "R64") (unit 1)))))
 (symbol
  (lib_id "Device:R_US")
  (at 227.33 99.06 90)
  (unit 1)
  (exclude_from_sim no)
  (in_bom yes)
  (on_board yes)
  (dnp no)
  (property "Reference" "R73" (at 229.362 102.616 90) (effects (font (size 1.27 1.27)) (justify left)))
  (property "Value" "464R" (at 229.87 105.41 90) (effects (font (size 1.27 1.27)) (justify left)))
  (property "Footprint" "Resistor_SMD:R_0805_2012Metric_Pad1.20x1.40mm_HandSolder" (at 227.584 98.044 90) (effects (font (size 1.27 1.27)) (hide yes)))
  (property "Datasheet" "~" (at 227.33 99.06 0) (effects (font (size 1.27 1.27)) (hide yes)))
  (property "Description" "Resistor, US symbol" (at 227.33 99.06 0) (effects (font (size 1.27 1.27)) (hide yes)))
  (property "Sim.Type" "" (at 227.33 99.06 0) (effects (font (size 1.27 1.27))))
  (pin "1")
  (pin "2")
  (instances (project "Blackbird_v04" (path "" (reference "R73") (unit 1)))))
 (symbol
  (lib_id "Amplifier_Operational:TLV9001IDCK")
  (at 121.92 120.65 0)
  (unit 1)
  (exclude_from_sim no)
  (in_bom yes)
  (on_board yes)
  (dnp no)
  (property "Reference" "U13" (at 130.048 123.698 0) (effects (font (size 1.27 1.27))))
  (property "Value" "TLV9001" (at 130.556 126.492 0) (effects (font (size 1.27 1.27))))
  (property "Footprint" "Package_TO_SOT_SMD:SOT-23-5_HandSoldering" (at 127 120.65 0) (effects (font (size 1.27 1.27)) (hide yes)))
  (property "Datasheet" "https://www.ti.com/lit/ds/symlink/tlv9001.pdf" (at 121.92 120.65 0) (effects (font (size 1.27 1.27)) (hide yes)))
  (property "Description" "Low-power, Rail-to-Rail, 1MHz Operational Amplifier, SOT-353" (at 121.92 120.65 0) (effects (font (size 1.27 1.27)) (hide yes)))
  (property "Sim.Type" "" (at 121.92 120.65 0) (effects (font (size 1.27 1.27))))
  (pin "5")
  (pin "2")
  (pin "1")
  (pin "4")
  (pin "3")
  (instances (project "" (path "" (reference "U13") (unit 1)))))
 (symbol
  (lib_id "Device:R_US")
  (at 217.17 46.99 270)
  (unit 1)
  (exclude_from_sim no)
  (in_bom yes)
  (on_board yes)
  (dnp no)
  (fields_autoplaced yes)
  (property "Reference" "R72" (at 217.17 40.64 90) (effects (font (size 1.27 1.27))))
  (property "Value" "9.09K" (at 217.17 43.18 90) (effects (font (size 1.27 1.27))))
  (property "Footprint" "Resistor_SMD:R_0805_2012Metric_Pad1.20x1.40mm_HandSolder" (at 216.916 48.006 90) (effects (font (size 1.27 1.27)) (hide yes)))
  (property "Datasheet" "~" (at 217.17 46.99 0) (effects (font (size 1.27 1.27)) (hide yes)))
  (property "Description" "Resistor, US symbol" (at 217.17 46.99 0) (effects (font (size 1.27 1.27)) (hide yes)))
  (property "Sim.Type" "" (at 217.17 46.99 0) (effects (font (size 1.27 1.27))))
  (pin "1")
  (pin "2")
  (instances (project "Blackbird_v04" (path "" (reference "R72") (unit 1)))))
 (symbol
  (lib_id "Device:C_Small")
  (at 101.6 80.01 180)
  (unit 1)
  (exclude_from_sim no)
  (in_bom yes)
  (on_board yes)
  (dnp no)
  (property "Reference" "C33" (at 109.474 78.994 0) (effects (font (size 1.27 1.27)) (justify left)))
  (property "Value" "39nF" (at 110.49 82.042 0) (effects (font (size 1.27 1.27)) (justify left)))
  (property "Footprint" "Capacitor_SMD:C_0805_2012Metric_Pad1.18x1.45mm_HandSolder" (at 101.6 80.01 0) (effects (font (size 1.27 1.27)) (hide yes)))
  (property "Datasheet" "~" (at 101.6 80.01 0) (effects (font (size 1.27 1.27)) (hide yes)))
  (property "Description" "" (at 101.6 80.01 0) (effects (font (size 1.27 1.27)) (hide yes)))
  (property "Sim.Type" "" (at 101.6 80.01 0) (effects (font (size 1.27 1.27))))
  (pin "1")
  (pin "2")
  (instances (project "Blackbird_v04" (path "" (reference "C33") (unit 1)))))
 (symbol
  (lib_id "Device:R_US")
  (at 232.41 46.99 270)
  (unit 1)
  (exclude_from_sim no)
  (in_bom yes)
  (on_board yes)
  (dnp no)
  (fields_autoplaced yes)
  (property "Reference" "R74" (at 232.41 40.64 90) (effects (font (size 1.27 1.27))))
  (property "Value" "5.60K" (at 232.41 43.18 90) (effects (font (size 1.27 1.27))))
  (property "Footprint" "Resistor_SMD:R_0805_2012Metric_Pad1.20x1.40mm_HandSolder" (at 232.156 48.006 90) (effects (font (size 1.27 1.27)) (hide yes)))
  (property "Datasheet" "~" (at 232.41 46.99 0) (effects (font (size 1.27 1.27)) (hide yes)))
  (property "Description" "Resistor, US symbol" (at 232.41 46.99 0) (effects (font (size 1.27 1.27)) (hide yes)))
  (property "Sim.Type" "" (at 232.41 46.99 0) (effects (font (size 1.27 1.27))))
  (pin "1")
  (pin "2")
  (instances (project "Blackbird_v04" (path "" (reference "R74") (unit 1)))))
 (symbol
  (lib_id "Device:R_US")
  (at 109.22 71.12 270)
  (unit 1)
  (exclude_from_sim no)
  (in_bom yes)
  (on_board yes)
  (dnp no)
  (fields_autoplaced yes)
  (property "Reference" "R66" (at 109.22 64.77 90) (effects (font (size 1.27 1.27))))
  (property "Value" "9.09K" (at 109.22 67.31 90) (effects (font (size 1.27 1.27))))
  (property "Footprint" "Resistor_SMD:R_0805_2012Metric_Pad1.20x1.40mm_HandSolder" (at 108.966 72.136 90) (effects (font (size 1.27 1.27)) (hide yes)))
  (property "Datasheet" "~" (at 109.22 71.12 0) (effects (font (size 1.27 1.27)) (hide yes)))
  (property "Description" "Resistor, US symbol" (at 109.22 71.12 0) (effects (font (size 1.27 1.27)) (hide yes)))
  (property "Sim.Type" "" (at 109.22 71.12 0) (effects (font (size 1.27 1.27))))
  (pin "1")
  (pin "2")
  (instances (project "Blackbird_v04" (path "" (reference "R66") (unit 1)))))
 (symbol
  (lib_id "Device:R_US")
  (at 209.55 123.19 0)
  (unit 1)
  (exclude_from_sim no)
  (in_bom yes)
  (on_board yes)
  (dnp no)
  (property "Reference" "R71" (at 212.852 122.174 0) (effects (font (size 1.27 1.27)) (justify left)))
  (property "Value" "143K" (at 212.344 125.222 0) (effects (font (size 1.27 1.27)) (justify left)))
  (property "Footprint" "Resistor_SMD:R_0805_2012Metric_Pad1.20x1.40mm_HandSolder" (at 210.566 123.444 90) (effects (font (size 1.27 1.27)) (hide yes)))
  (property "Datasheet" "~" (at 209.55 123.19 0) (effects (font (size 1.27 1.27)) (hide yes)))
  (property "Description" "Resistor, US symbol" (at 209.55 123.19 0) (effects (font (size 1.27 1.27)) (hide yes)))
  (property "Sim.Type" "" (at 209.55 123.19 0) (effects (font (size 1.27 1.27))))
  (pin "1")
  (pin "2")
  (instances (project "Blackbird_v04" (path "" (reference "R71") (unit 1)))))
 (symbol
  (lib_id "Device:R_US")
  (at 119.38 101.6 90)
  (unit 1)
  (exclude_from_sim no)
  (in_bom yes)
  (on_board yes)
  (dnp no)
  (property "Reference" "R67" (at 121.412 105.156 90) (effects (font (size 1.27 1.27)) (justify left)))
  (property "Value" "464R" (at 121.92 107.95 90) (effects (font (size 1.27 1.27)) (justify left)))
  (property "Footprint" "Resistor_SMD:R_0805_2012Metric_Pad1.20x1.40mm_HandSolder" (at 119.634 100.584 90) (effects (font (size 1.27 1.27)) (hide yes)))
  (property "Datasheet" "~" (at 119.38 101.6 0) (effects (font (size 1.27 1.27)) (hide yes)))
  (property "Description" "Resistor, US symbol" (at 119.38 101.6 0) (effects (font (size 1.27 1.27)) (hide yes)))
  (property "Sim.Type" "" (at 119.38 101.6 0) (effects (font (size 1.27 1.27))))
  (pin "1")
  (pin "2")
  (instances (project "Blackbird_v04" (path "" (reference "R67") (unit 1)))))
 (symbol
  (lib_name "GND_1")
  (lib_id "power:GND")
  (at 160.02 189.23 0)
  (unit 1)
  (exclude_from_sim no)
  (in_bom yes)
  (on_board yes)
  (dnp no)
  (fields_autoplaced yes)
  (property "Reference" "#PWR075" (at 160.02 195.58 0) (effects (font (size 1.27 1.27)) (hide yes)))
  (property "Value" "GND" (at 160.02 194.31 0) (effects (font (size 1.27 1.27))))
  (property "Footprint" "" (at 160.02 189.23 0) (effects (font (size 1.27 1.27)) (hide yes)))
  (property "Datasheet" "" (at 160.02 189.23 0) (effects (font (size 1.27 1.27)) (hide yes)))
  (property "Description" "Power symbol creates a global label with name \"GND\" , ground" (at 160.02 189.23 0) (effects (font (size 1.27 1.27)) (hide yes)))
  (pin "1")
  (instances (project "Blackbird_v04" (path "" (reference "#PWR075") (unit 1))))))
